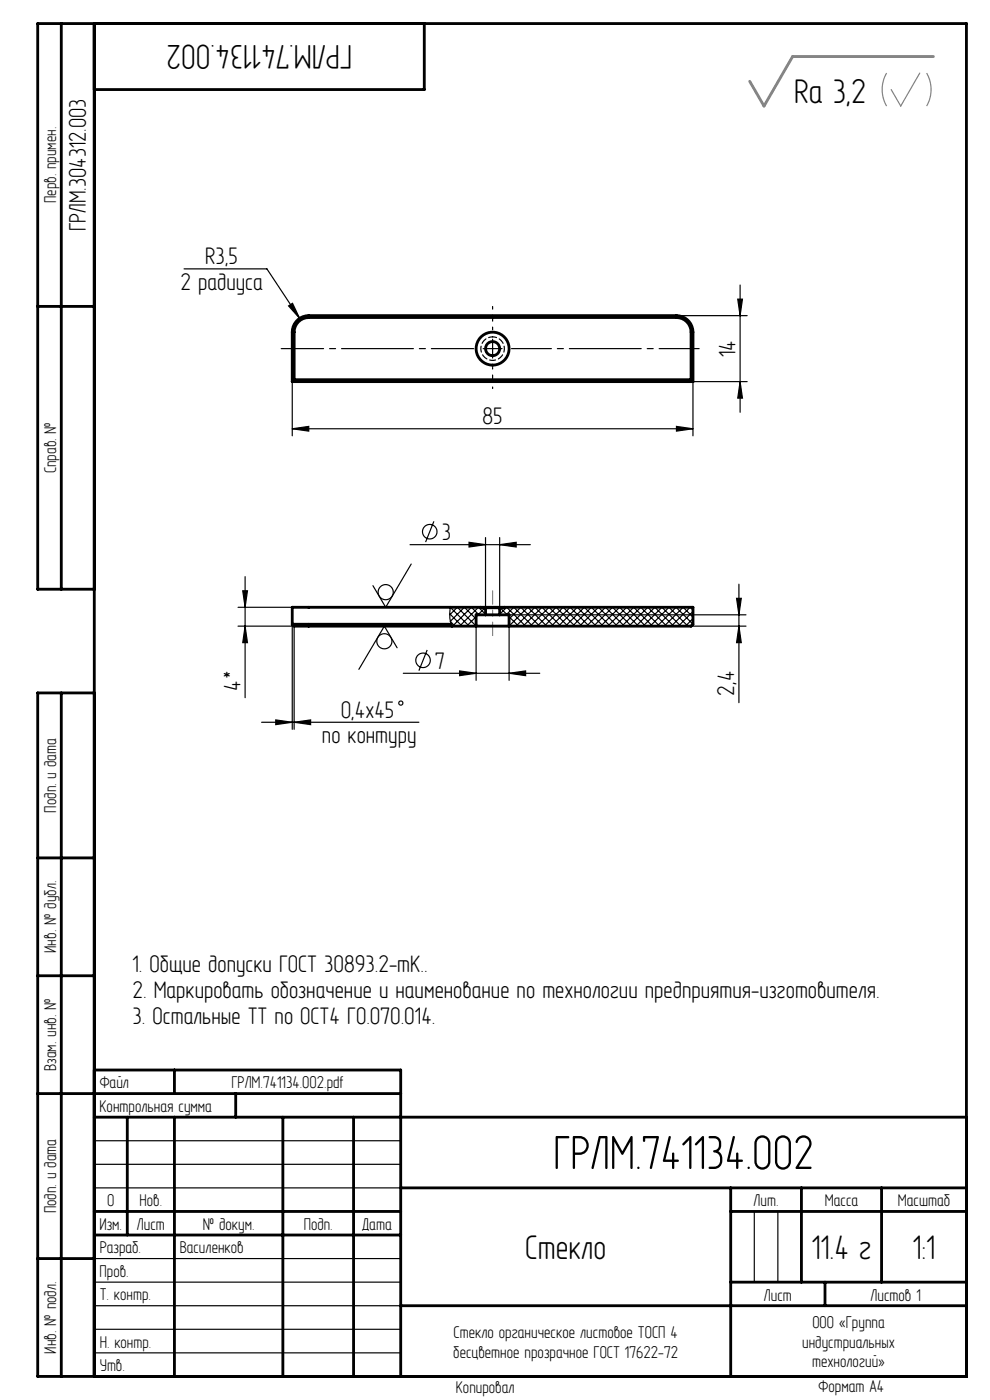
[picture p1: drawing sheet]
<svg xmlns="http://www.w3.org/2000/svg" width="210mm" height="297mm" viewBox="0 0 210 297" stroke-linecap="round" stroke-linejoin="round" font-family="sans-serif">
<g fill="none" stroke="#000" stroke-width=".25">
<path d="M39 57h17.6l7 10.5M61.2 64.9l.8-.6 1.6 3.2zM102.5 74h4M104.5 72v4M143.5 67h15M156.5 63.5h1l-.5 3.5zM157 60.5v27M62 91l3.5-.5v1zM62 81v11.5M62 91h85M143.5 90.5l3.5 .5-3.5 .5zM157 81l.5 3.5h-1z"/>
<path d="M158.5 81h-11.5v11.5M87 115.5h25.5M87.2 119.7l-5.4 9.1-2.7-4.6M92 110.6l-1.7 4.4M99.5 115l3.5 .5-3.5 .5zM103 114v14.9M106 115.5l3.5-.5v1zM106 114v14.9M50.5 128.8h15M50.5 132.8h15M51.5 125.3h1l-.5 3.5zM52 132.8l.5 3.5h-1z"/>
<path d="M52 122.3v25.7M62 132.4v22.3M62.4 132.8v21.9M84.2 137.4l-2.7-4.6-5.4 9.2M90.6 137.9l-1.7 4.4M95.4 130.4l1.6-1.6 4 4M95.4 130.2l2.6 2.6M95.5 128.8a6.6 6.6 0 0 0 .4 4M95.5 128.8h.1M95.5 128.8l4 4M98.5 128.8l-3 3 1 1M98.5 128.8l2.5 2.5"/>
<path d="M101 132.8v11.5M101 130.8l-2 2M101 132.3l-.5 .5M101.6 130.4l-1.6-1.6-4 4M102.9 130.4l.1-.1-1.5-1.5-4 4M102.9 128.9l-1.5 1.5M106.1 128.9l1.5 1.5M106.1 130.4l-.1-.1 1.5-1.5 4 4M107.4 130.4l1.6-1.6 4 4M108 131.3l2.5-2.5 4 4M108 132.3l.5 .5M108 130.8l2 2"/>
<path d="M108 130.4h50.2M108 132.8v11.5M109.5 132.8l4-4 4 4M111 132.8l4-4 4 4M112 128.8l-4 4M112 128.8l4 4M112.5 132.8l4-4 4 4M114 132.8l4-4 4 4M115.5 132.8l4-4 4 4M117 132.8l4-4 4 4M118.4 132.8l4-4 4.1 4M119.9 132.8l4-4 4.1 4"/>
<path d="M122.9 132.8l4-4 4 4M124.4 132.8l4-4 4 4M125.4 128.8l-4 4M125.4 128.8l4 4M125.9 132.8l4-4 4 4M128.9 132.8l4-4 4 4M130.4 132.8l4-4 4 4M131.4 128.8l-4 4M131.4 128.8l4 4M131.9 132.8l4-4 4 4M133.4 132.8l4-4 4 4M136.4 132.8l4-4 4 4"/>
<path d="M137.9 132.8l4-4 4 4M138.9 128.8l-4 4M138.9 128.8l4 4M144.9 128.8l-4 4M144.9 128.8l2.1 2.1M146.6 132.8h11.6M147 132.4l-3.6-3.6-4 4M147 129.4l-.6-.6-4 4M147 129.7l-3.1 3.1M147 131.2l-1.6 1.6M156.2 126.9h1l-.5 3.5zM156.7 123.9v25.2"/>
<path d="M156.7 132.8l.5 3.5h-1zM55.5 153.2h33.4M58.5 152.7l3.5 .5-3.5 .5zM62.4 153.2l3.5-.5v1zM85.6 142.8h28.9M97.5 142.3l3.5 .5-3.5 .5zM108 142.8l3.5-.5v1zM20 242h65M20 247h65M20 252h65M160 257v15M165 257v15"/>
<path d="M20 277h65M20 272h65M20 267h65M20 287h65M20 282h65"/>
<circle cx="91.2" cy="112.8" r="1.54"/>
<circle cx="81.5" cy="136" r="1.6"/>
<circle cx="81.8" cy="125.6" r="1.6"/>
<circle cx="85" cy="149.2" r=".44"/>
<circle cx="89.7" cy="140.1" r="1.54"/>
</g>
<path d="M188.1 15.5a7 7 0 0 0 0 7M195.1 15.5l-4 7-2.1-3.5M196.6 15.5a7 7 0 0 1 0 7" fill="none" stroke="#808080" stroke-width=".25"/>
<path d="M104.5 70v-5" fill="none" stroke="#000" stroke-width=".25" stroke-dasharray="15.2 1.3 1.3 1.3" stroke-dashoffset="14.7"/>
<path d="M100.5 74h-40.9" fill="none" stroke="#000" stroke-width=".25" stroke-dasharray="15.2 1.3 1.3 1.3" stroke-dashoffset="6.2"/>
<path d="M104.5 78v4.4" fill="none" stroke="#000" stroke-width=".25" stroke-dasharray="15.2 1.3 1.3 1.3" stroke-dashoffset="14.9"/>
<path d="M108.5 74h39.8" fill="none" stroke="#000" stroke-width=".25" stroke-dasharray="15.2 1.3 1.3 1.3" stroke-dashoffset="6.8"/>
<path d="M104.5 125.3v9.5" fill="none" stroke="#808080" stroke-width=".25" stroke-dasharray="15.2 1.3 1.3 1.3" stroke-dashoffset="12.4"/>
<g fill="none" stroke="#000" stroke-width=".6">
<path d="M13 5v120M20 5v287M90 5v14h-70M8 65h12M62 81v-10.5a3.5 3.5 0 0 1 3.5-3.5h78a3.5 3.5 0 0 1 3.5 3.5v10.5M62 81h85M62.4 80.6v-10.1a3.1 3.1 0 0 1 3.1-3.1h78a3.1 3.1 0 0 1 3.1 3.1v10.1M62.4 80.6l-.4 .4M62.4 80.6h84.2M146.6 80.6l.4 .4M20 125h-12v-120h197v287h-197v-145h12M62 132.4h33.7"/>
<path d="M62 132.4l.4 .4h38.6M101 132.8h7M102 128.8h-40v3.6M102 128.8h5M102 128.8l1 .1M103 128.9h3M103 130.4h3M103 130.4h-2v2.4M103 128.9v1.5M106 130.4h2v2.4M106 128.9v1.5M107 128.8h40v3.6l-.4 .4h-38.6"/>
<path d="M107 128.8l-1 .1M13 147v145M8 182h12M8 207h12M8 232h77M20 227h65v65M20 237h185M27 237v25M37 227v5M37 237v55M50 232v5M60 237v55"/>
<path d="M75 237v55M20 257h65M85 252h120M155 252v40M155 257h50M170 252v20M187 252v20M8 267h12M20 262h65M85 277h120M155 272h50M175 272v5"/>
<circle cx="104.5" cy="74" r="3.5"/>
<circle cx="104.5" cy="74" r="1.5"/>
</g>
<path d="M162.1 22.5h.1" fill="none" stroke="#808080" stroke-width=".25" stroke-dasharray="15.2 1.3 1.3 1.3"/>
<path d="M198 12h-29.9l-6 10.5-3.1-5.2" fill="none" stroke="#808080" stroke-width=".6"/>
<g fill="#000">
<path d="M61.2 64.9l2.4 2.6-1.6-3.2zM62 91l3.5-.5v1zM143.5 90.5l3.5 .5-3.5 .5zM58.5 152.7l3.5 .5-3.5 .5zM62.4 153.2l3.5-.5v1zM99.5 115l3.5 .5-3.5 .5zM106 115.5l3.5-.5v1zM97.5 142.3l3.5 .5-3.5 .5zM108 142.8l3.5-.5v1z"/>
<path d="M156.5 63.5h1l-.5 3.5zM157 81l.5 3.5h-1zM51.5 125.3h1l-.5 3.5zM52 132.8l.5 3.5h-1z"/>
<path d="M156.2 126.9h1l-.5 3.5zM156.7 132.8l.5 3.5h-1z"/>
</g>
<path d="M104.5 71.5a2.5 2.5 0 0 0-2.3 3.6 2.5 2.5 0 0 0 4.3 .4 2.5 2.5 0 0 0-1.5-4h-.5" fill="none" stroke="#000" stroke-width=".25" stroke-dasharray="1.3 .6" stroke-dashoffset=".4"/>
<text font-size="11" x="117.4" y="248">ГРЛМ.741134.002</text>
<g font-size="7.8">
<text x="74.7" y="9.5" transform="rotate(-180 74.7 9.5)">ГРЛМ.741134.002</text>
<text x="168.4" y="21.8">Ra 3,2</text>
<text x="111.4" y="267">Стекло</text>
<text x="172.2" y="267">11.4 г</text>
<text x="193.6" y="267">1:1</text>
</g>
<g font-size="5.5">
<text x="18.2" y="49.1" transform="rotate(-90 18.2 49.1)">ГРЛМ.304312.003</text>
<text x="43.5" y="56">R3,5</text>
<text x="38.3" y="61.5">2 радиуса</text>
<text x="156" y="75.8" transform="rotate(-90 156 75.8)">14</text>
<text x="102.4" y="90">85</text>
<text x="93.7" y="114.5">3</text>
<text x="92.3" y="141.8">7</text>
<text x="51" y="146.5" transform="rotate(-90 51 146.5)">4*</text>
<text x="155.7" y="147.6" transform="rotate(-90 155.7 147.6)">2,4</text>
<text x="72.3" y="152.2">0,4х45</text>
<text x="68.3" y="157.7">по контуру</text>
<text x="28.1" y="206.3">1. Общие допуски ГОСТ 30893.2-mK..</text>
<text x="28.1" y="211.8">2. Маркировать обозначение и наименование по технологии предприятия-изготовителя.</text>
<text x="28.1" y="217.3">3. Остальные ТТ по ОСТ4 ГО.070.014.</text>
</g>
<g font-size="3.9">
<text x="11.9" y="43.1" transform="rotate(-90 11.9 43.1)">Перв. примен.</text>
<text x="11.9" y="100.4" transform="rotate(-90 11.9 100.4)">Справ. №</text>
<text x="11.9" y="172.4" transform="rotate(-90 11.9 172.4)">Подп. и дата</text>
<text x="11.9" y="202.1" transform="rotate(-90 11.9 202.1)">Инв. № дубл.</text>
<text x="11.9" y="227.2" transform="rotate(-90 11.9 227.2)">Взам. инв. №</text>
<text x="21.2" y="230.9">Файл</text>
<text x="49.1" y="230.9">ГРЛМ.741134.002.pdf</text>
<text x="21.1" y="235.9">Контрольная сумма</text>
<text x="11.9" y="257.4" transform="rotate(-90 11.9 257.4)">Подп. и дата</text>
<text x="22.7" y="255.9">0</text>
<text x="29.6" y="255.9">Нов.</text>
<text x="159.9" y="255.9">Лит.</text>
<text x="174.9" y="255.9">Масса</text>
<text x="190.4" y="255.9">Масштаб</text>
<text x="21.1" y="260.9">Изм.</text>
<text x="29" y="260.9">Лист</text>
<text x="43" y="260.9">№ докум.</text>
<text x="64.4" y="260.9">Подп.</text>
<text x="76.9" y="260.9">Дата</text>
<text x="21.2" y="265.9">Разраб.</text>
<text x="38.1" y="265.9">Василенков</text>
<text x="21.1" y="270.9">Пров.</text>
<text x="21.2" y="275.9">Т. контр.</text>
<text x="162" y="275.9">Лист</text>
<text x="184.7" y="275.9">Листов 1</text>
<text x="172.3" y="281.7">ООО «Группа</text>
<text x="11.9" y="287.1" transform="rotate(-90 11.9 287.1)">Инв. № подл.</text>
<text x="21.1" y="285.9">Н. контр.</text>
<text x="96.2" y="288">бесцветное прозрачное ГОСТ 17622-72</text>
<text x="96.2" y="283.8">Стекло органическое листовое ТОСП 4</text>
<text x="170.2" y="285.9">индустриальных</text>
<text x="21.2" y="290.9">Утв.</text>
<text x="172.2" y="290.1">технологий»</text>
<text x="96.7" y="295.6">Копировал</text>
<text x="173.6" y="295.4">Формат A4</text>
</g>
</svg>
